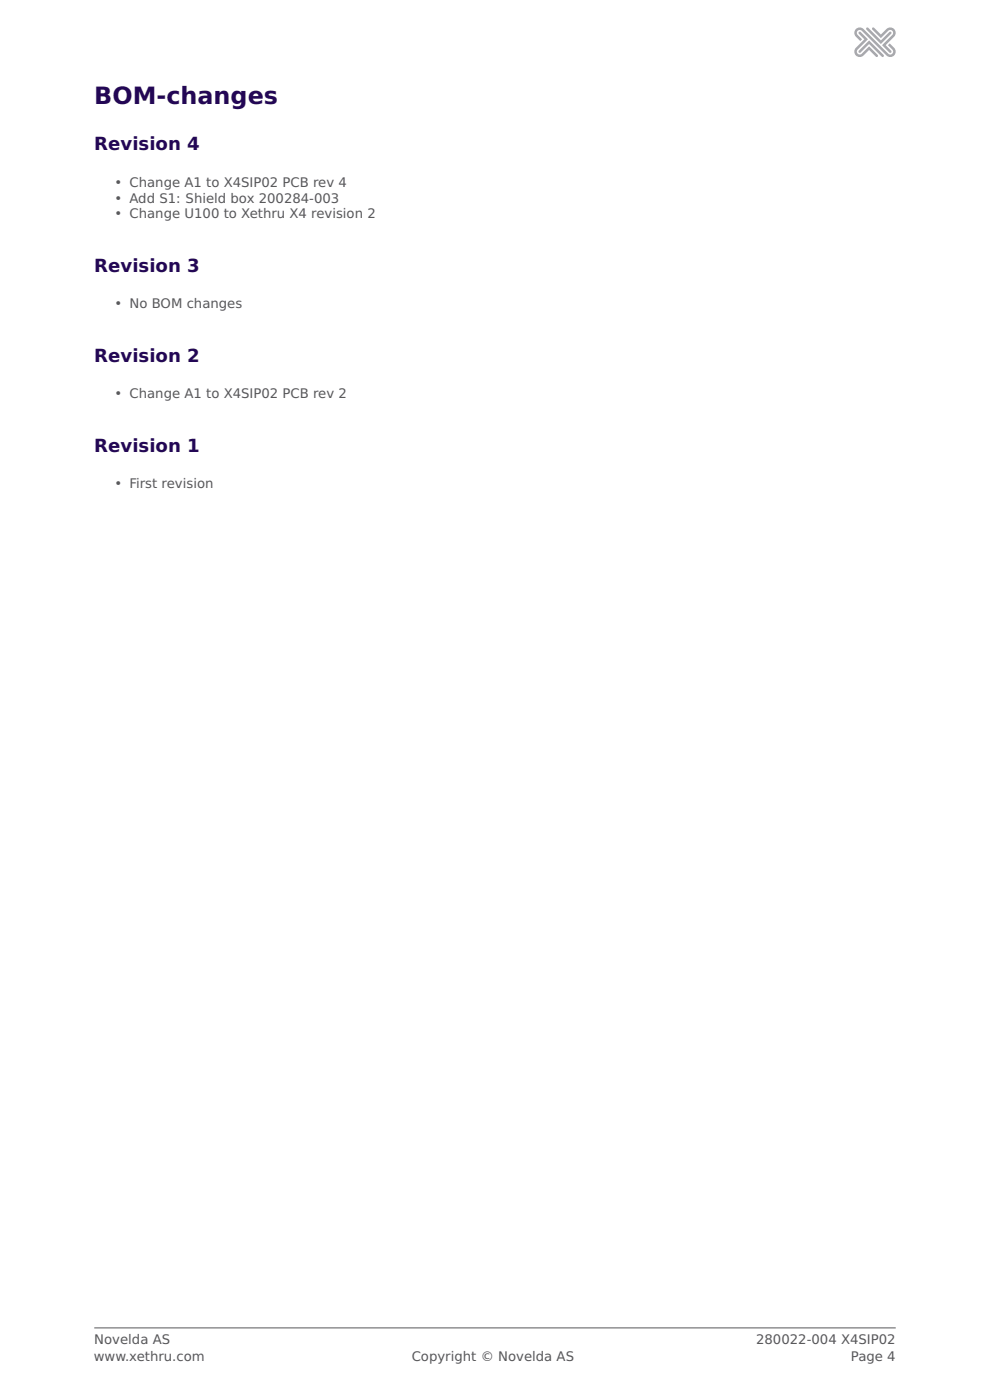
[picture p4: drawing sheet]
<svg xmlns="http://www.w3.org/2000/svg" width="210mm" height="297mm" viewBox="0 0 210 297" stroke-linecap="round" stroke-linejoin="round" font-family="sans-serif">
<g fill="#a8a9ad">
<path d="M182.2 10.8l2.2-2.2 3 3 .1 .3-.2 .2-.3-.1-2.6-2.7-1.8 1.8h-.4z"/>
<path d="M182.2 6.8h.4l1.5 1.5-2.2 2.2a.61 .61 0 0 0 0 .9 .61 .61 0 0 0 .9 0l1.6-1.6 1.8 1.8v.3l-.2 .2-.2-.1-1.4-1.4-1.2 1.2a1.15 1.15 0 0 1-1.6 0 1.15 1.15 0 0 1 0-1.7l1.8-1.8-1.2-1.1z"/>
<path d="M183.8 5.9h.4l2.7 2.7 1.8-1.8 .2-.1 .2 .3-2.2 2.3-3.1-3z"/>
<path d="M185 5.9h.4l1.5 1.4 1.1-1.1a1.15 1.15 0 0 1 1.7 0 1.15 1.15 0 0 1 0 1.6l-1.8 1.8 1.2 1.3-.1 .2-.3 .1-1.6-1.6 2.2-2.2a.61 .61 0 0 0 0-.9 .61 .61 0 0 0-.9 0l-1.5 1.6-1.9-1.8z"/>
<path d="M181.6 6.2a1.25 1.25 0 0 1 1.9 .3l4.1 4.1a1.71 1.71 0 0 0 1.4 .9 .62 .62 0 0 0 .3-1l-.9-.9 .3-.4 1 .9a1.15 1.15 0 0 1 0 1.7 1.15 1.15 0 0 1-1.7 0l-5.2-5.3a.61 .61 0 0 0-.9 0 .61 .61 0 0 0 0 .9l1 .9-.4 .4-.9-.9a1.15 1.15 0 0 1 0-1.6z"/>
</g>
<path d="M20 281.7h170" fill="none" stroke="#58585a" stroke-width=".21"/>
<text font-size="5.1" fill="#230755" x="20" y="22">BOM-changes</text>
<g font-size="3.8" fill="#230755">
<text x="20" y="31.9">Revision 4</text>
<text x="20" y="57.6">Revision 3</text>
<text x="20" y="76.7">Revision 2</text>
<text x="20" y="95.8">Revision 1</text>
</g>
<g font-size="2.8" fill="#58585a">
<text x="24.3" y="39.6">• Change A1 to X4SIP02 PCB rev 4</text>
<text x="24.3" y="43">• Add S1: Shield box 200284-003</text>
<text x="24.3" y="46.3">• Change U100 to Xethru X4 revision 2</text>
<text x="24.3" y="65.4">• No BOM changes</text>
<text x="24.3" y="84.5">• Change A1 to X4SIP02 PCB rev 2</text>
<text x="24.3" y="103.5">• First revision</text>
<text x="20" y="285.1">Novelda AS</text>
<text x="160.4" y="285.1">280022-004 X4SIP02</text>
<text x="19.9" y="288.6">www.xethru.com</text>
<text x="87.3" y="288.6">Copyright © Novelda AS</text>
<text x="180.5" y="288.6">Page 4</text>
</g>
</svg>
